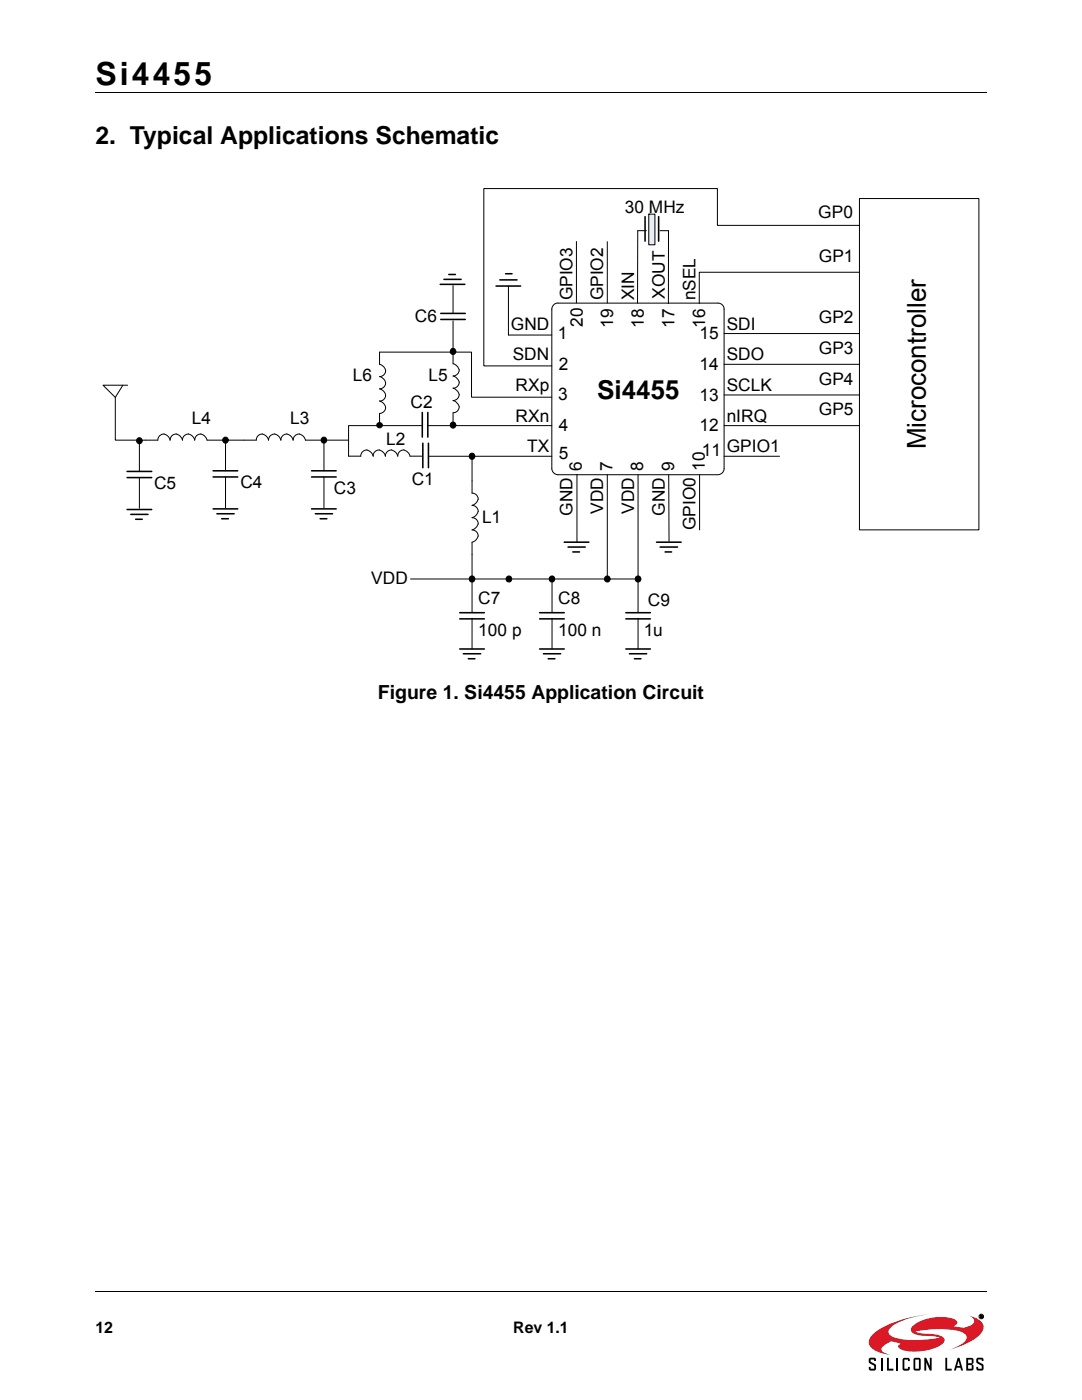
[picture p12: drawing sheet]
<svg xmlns="http://www.w3.org/2000/svg" width="216mm" height="279mm" viewBox="0 0 216 279" stroke-linecap="round" stroke-linejoin="round" font-family="sans-serif">
<path d="M19 18.4h177.8M19.1 257.8h177.8" fill="none" stroke="#000" stroke-width=".2"/>
<path d="M172.3 258.6h25v18.7h-25z" fill="#fff"/>
<path d="M174.3 266.1a21.4 21.4 0 0 1 9.7-3.6l1.5-.2a16.9 16.9 0 0 0-7.6 2.5 1.05 1.05 0 0 0-.6 1 1.05 1.05 0 0 0 .7 .9 17 17 0 0 0 8.9 .4l.6-.1a11.4 11.4 0 0 0-3.8-.5h-.4a1.42 1.42 0 0 1-1.6-1.2 2.83 2.83 0 0 1 1.9-1.6 9.2 9.2 0 0 1 7-.3 .65 .65 0 0 1 .4 .7 .65 .65 0 0 1-.7 .5l-.1 .1a4.3 4.3 0 0 0 3.3-.1 .97 .97 0 0 0 .9-.9 .97 .97 0 0 0-.8-1l-.3-.1 .5 .1a2.73 2.73 0 0 1 2.5 2.3 5.4 5.4 0 0 1-3.4 3.1l-3.8 1.4a6.3 6.3 0 0 0 3.8-2.3 1.39 1.39 0 0 0-1.4-1.5 21.1 21.1 0 0 0-8.9 0l1.1 .4a10.3 10.3 0 0 1 4.4 .7 .81 .81 0 0 1-.1 1.5 10.1 10.1 0 0 1-8.3 .9l-.5-.5 .5-.6-1.9-.4-.6 .3a1.81 1.81 0 0 0-1.3 1.4l.6 .6 1.2 .4-1.6-.3a3.4 3.4 0 0 1-2.7-2 2.19 2.19 0 0 1 .9-2z" fill="#da1826"/>
<g fill="none" stroke="#000" stroke-width=".2">
<path d="M195.6 262.5h.4l-.1 .2 .2 .3-.4-.2-.1 .2zM195.7 262.5l.3 .1-.3 .1z"/>
<circle cx="195.8" cy="262.7" r=".45"/>
</g>
<g fill="#000">
<path d="M173.5 271h.9l.4 .1v.5h-.4v-.3h-.7v.2v.2l1 .6 .1 .2v.7l-.2 .3h-1.1l-.1-.7h.3v.4h.7v-.6l-.1-.1a1.14 1.14 0 0 1-1-.7v-.5zM177 271h.4v2.2h.9v.3h-1.3zM180.1 271.2l.4-.2h.7l.3 .2v.4h-.3v-.3h-.7v1.9h.7v-.4h.3v.4l-.1 .3h-.9l-.4-.1zM184.4 271h.4l.7 1.6v-1.6h.4v2.5h-.4l-.7-1.6v1.6h-.4zM188.6 271h.4v2.2h.9v.3h-1.3zM195 271h.9l.3 .1v.5h-.3v-.3h-.7v.2v.2l1 .6 .1 .3v.6l-.2 .3h-1.1l-.2-.7h.4v.4h.7v-.6l-.2-.1a1.14 1.14 0 0 1-.9-.7v-.5z"/>
<path d="M182.3 271.2v2.1l.3 .2h.9l.2-.3v-2l-.3-.2h-.8zM182.6 271.3h.8v1.9h-.8z"/>
<path d="M191.1 271l-.8 2.5h.4l.2-.5h.7l.2 .5h.4l-.8-2.5zM191.3 271.6l.2 1h-.5z"/>
<path d="M192.8 271v2.5h1.3l.2-.3v-.7l-.3-.2 .3-.3-.1-.8-.3-.2zM193.2 271.3h.7v.8h-.7zM193.2 272.4h.7v.8h-.7z"/>
<path d="M195.6 262.5h.4l-.1 .2 .2 .3-.4-.2-.1 .2zM195.7 262.5v.2l.3-.1z"/>
</g>
<path d="M175.9 271v2.5M179 271v2.5" fill="none" stroke="#000" stroke-width=".36"/>
<path d="M20 37h175.9v95.3h-175.9z" fill="#fff"/>
<path d="M131.4 43.2v4.9" fill="none" stroke="#000" stroke-width=".31"/>
<path d="M129.5 42.7h1.2v6.2h-1.2z" fill="#e8eef7"/>
<g fill="none" stroke="#000" stroke-width=".2">
<path d="M171.5 39.6h23.8v66.1h-23.8zM90.4 57v5.5M101.5 57.1v9.8h8.6M115 48.2v12.3M121.2 48.2v12.3M129 46h-1.7l-.1 14.5M129.5 42.7h1.2v6.2h-1.2zM129.5 42.7h.1M131.7 46h1.7v14.6M171.5 54.3h-32v6.3M171.5 45h-28.3v-7.4h-46.7v35.4h13.6M24.5 76.9l-1.5 2.4v8.5h8.5a1.22 1.22 0 0 1 1.2-1.2 1.22 1.22 0 0 1 1.2 1.2 1.18 1.18 0 0 1 1-1.1 1.18 1.18 0 0 1 1.3 .7l.2 .4a1.18 1.18 0 0 1 1-1.1 1.18 1.18 0 0 1 1.3 .7l.1 .4a1.18 1.18 0 0 1 1-1.1 1.18 1.18 0 0 1 1.3 .7l.2 .4h9.8a1.17 1.17 0 0 1 1-1.2 1.17 1.17 0 0 1 1.3 .8l.2 .4a1.22 1.22 0 0 1 1.1-1.2 1.22 1.22 0 0 1 1.3 1.1v.1a1.17 1.17 0 0 1 1-1.2 1.17 1.17 0 0 1 1.3 .8l.2 .4a1.19 1.19 0 0 1 .9-1.1 1.19 1.19 0 0 1 1.4 .7l.1 .4h8.7"/>
<path d="M25.5 76.9h-4.9l2.4 2.4M90.4 64v8.6a1.23 1.23 0 0 1 1.1 1 1.23 1.23 0 0 1-.6 1.3l-.5 .1a1.24 1.24 0 0 1 1.1 1 1.24 1.24 0 0 1-.6 1.4l-.5 .1a1.25 1.25 0 0 1 1.1 1 1.25 1.25 0 0 1-.6 1.3l-.5 .1a1.27 1.27 0 0 1 1.1 1.8 1.13 1.13 0 0 1-1.1 .7v2.4M110.1 79.3h-16v-9h-18.4v2.4a1.24 1.24 0 0 1 1.2 1 1.24 1.24 0 0 1-.7 1.4l-.5 .1a1.24 1.24 0 0 1 1.2 1 1.24 1.24 0 0 1-.7 1.3l-.5 .1a1.25 1.25 0 0 1 1.2 1 1.25 1.25 0 0 1-.7 1.4h-.5a1.26 1.26 0 0 1 1.2 1 1.26 1.26 0 0 1-.7 1.4l-.5 .1v2.4M111.3 60.5l-.7 .2-.5 .9v31.9a1.26 1.26 0 0 0 1.2 1.2h32.1a1.25 1.25 0 0 0 1.1-1.2v-31.8a1.2 1.2 0 0 0-1.2-1.2h-32M144.5 78.8h27M144.5 72.7h27M144.5 66.6h27M27.8 88v6.1M27.8 95.3v6.1M45 87.8v6.2M45 95.2v6.1M64.6 87.8v6.2"/>
<path d="M64.6 95.2v6.1M84.3 84.9h-14.7v6.1h2.4a1.19 1.19 0 0 1 .9-1.2 1.19 1.19 0 0 1 1.4 .8l.2 .4a1.17 1.17 0 0 1 .9-1.2 1.17 1.17 0 0 1 1.3 .8l.2 .4a1.19 1.19 0 0 1 1-1.2 1.19 1.19 0 0 1 1.3 .8l.2 .4a1.17 1.17 0 0 1 .9-1.2 1.17 1.17 0 0 1 1.3 .8l.2 .4h2.5M85.4 84.9h24.7M85.5 91.1h24.6M94.2 91.1v7.3a1.16 1.16 0 0 1 1.2 1 1.16 1.16 0 0 1-.8 1.3l-.4 .2a1.18 1.18 0 0 1 1.2 .9 1.18 1.18 0 0 1-.8 1.4l-.4 .1a1.17 1.17 0 0 1 1.2 1 1.17 1.17 0 0 1-.8 1.3l-.4 .1a1.18 1.18 0 0 1 1.2 1 1.18 1.18 0 0 1-.8 1.3l-.4 .2v14M115.1 94.7v13.5M121.2 94.7v20.8M127.3 94.7v20.8h-45.4M133.4 94.7l.1 13.3M139.6 94.7v11M144.5 84.9h27M144.5 91.1h11.1"/>
<path d="M110.2 116v6.2M127.3 116v6.2M94.2 123.4v6.1M110.2 123.4v6.1M127.3 123.4v6.1"/>
<circle cx="90.4" cy="70.1" r=".58"/>
<circle cx="27.8" cy="88" r=".6"/>
<circle cx="45" cy="87.8" r=".58"/>
<circle cx="64.6" cy="87.8" r=".58"/>
<circle cx="75.7" cy="84.9" r=".54"/>
<circle cx="90.4" cy="84.8" r=".6"/>
<circle cx="94.1" cy="91.1" r=".6"/>
<circle cx="94.1" cy="115.5" r=".59"/>
<circle cx="101.5" cy="115.6" r=".59"/>
<circle cx="110.1" cy="115.5" r=".58"/>
<circle cx="121.1" cy="115.6" r=".59"/>
<circle cx="127.3" cy="115.6" r=".59"/>
</g>
<g fill="#000">
<circle cx="90.4" cy="70.1" r=".58"/>
<circle cx="27.8" cy="88" r=".6"/>
<circle cx="45" cy="87.8" r=".58"/>
<circle cx="64.6" cy="87.8" r=".58"/>
<circle cx="75.7" cy="84.9" r=".54"/>
<circle cx="90.4" cy="84.8" r=".6"/>
<circle cx="94.1" cy="91.1" r=".6"/>
<circle cx="94.1" cy="115.5" r=".59"/>
<circle cx="101.5" cy="115.6" r=".59"/>
<circle cx="110.1" cy="115.5" r=".58"/>
<circle cx="121.1" cy="115.6" r=".59"/>
<circle cx="127.3" cy="115.6" r=".59"/>
</g>
<g fill="none" stroke="#000" stroke-width=".31">
<path d="M87.8 56.7h5M88.6 55.8h3.4M89.6 54.8h1.3M99 57.1h4.9M99.7 55.9h3.5M100.9 54.6h1.3M128.7 43.2v4.9M87.9 62.5h4.9M87.9 63.8h4.9M25.4 95.3h4.9M25.4 94.1h4.9M42.5 95.2h4.9"/>
<path d="M42.5 94h4.9M62.2 95.2h4.9M62.2 94h4.9M84.3 82.3v4.9M84.4 88.5v4.8M85.4 82.3v4.9M85.5 88.5v4.8M25.4 101.7h4.9M26.1 102.7h3.4M27.1 103.6h1.3M42.5 101.6h4.9M43.3 102.5h3.4"/>
<path d="M44.2 103.5h1.4M62.2 101.6h4.9M62.9 102.5h3.5M63.9 103.5h1.3M112.6 108.2h4.9M113.3 109.2h3.5M114.3 110.2h1.3M131 108.2h4.9M131.7 109.2h3.5M132.7 110.2h1.3M91.7 123.5h4.9M91.7 122.3h4.9"/>
<path d="M91.7 129.5h4.9M92.5 130.5h3.4M93.5 131.5h1.3M107.7 123.5h4.9M107.7 122.3h4.9M107.7 129.5h4.9M108.4 130.5h3.5M109.4 131.5h1.3M124.9 123.5h4.9M124.9 122.3h4.9M124.9 129.5h4.9M125.6 130.5h3.4"/>
<path d="M126.6 131.5h1.3"/>
</g>
<text font-size="6.3" x="19" y="16.9">Si4455</text>
<g font-size="5.2">
<text x="119.2" y="79.7">Si4455</text>
<text x="184.7" y="89.7" transform="rotate(-90 184.7 89.7)">Microcontroller</text>
</g>
<text font-size="4.9" x="19" y="28.7">2. Typical Applications Schematic</text>
<text font-size="3.9" x="75.4" y="139.5">Figure 1. Si4455 Application Circuit</text>
<g font-size="3.4">
<text x="124.7" y="42.5">30 MHz</text>
<text x="163.3" y="43.6">GP0</text>
<text x="163.4" y="52.3">GP1</text>
<text x="114.3" y="59.9" transform="rotate(-90 114.3 59.9)">GPIO3</text>
<text x="120.4" y="59.9" transform="rotate(-90 120.4 59.9)">GPIO2</text>
<text x="126.5" y="59.9" transform="rotate(-90 126.5 59.9)">XIN</text>
<text x="132.6" y="59.6" transform="rotate(-90 132.6 59.6)">XOUT</text>
<text x="138.8" y="59.9" transform="rotate(-90 138.8 59.9)">nSEL</text>
<text x="82.8" y="64.2">C6</text>
<text x="101.9" y="65.8">GND</text>
<text x="116.3" y="65.3" transform="rotate(-90 116.3 65.3)">20</text>
<text x="122.3" y="65.4" transform="rotate(-90 122.3 65.4)">19</text>
<text x="128.5" y="65.4" transform="rotate(-90 128.5 65.4)">18</text>
<text x="134.6" y="65.4" transform="rotate(-90 134.6 65.4)">17</text>
<text x="140.7" y="65.4" transform="rotate(-90 140.7 65.4)">16</text>
<text x="145" y="65.8">SDI</text>
<text x="163.4" y="64.5">GP2</text>
<text x="102.3" y="71.9">SDN</text>
<text x="111.3" y="67.6">1</text>
<text x="139.6" y="67.8">15</text>
<text x="145" y="71.9">SDO</text>
<text x="163.4" y="70.7">GP3</text>
<text x="70.4" y="76">L6</text>
<text x="85.5" y="76">L5</text>
<text x="111.5" y="73.8">2</text>
<text x="139.6" y="73.9">14</text>
<text x="163.4" y="76.8">GP4</text>
<text x="81.9" y="81.5">C2</text>
<text x="102.9" y="78">RXp</text>
<text x="111.4" y="79.9">3</text>
<text x="139.6" y="80">13</text>
<text x="145" y="78">SCLK</text>
<text x="163.4" y="82.9">GP5</text>
<text x="38.3" y="84.6">L4</text>
<text x="57.9" y="84.6">L3</text>
<text x="77" y="88.9">L2</text>
<text x="102.9" y="84.1">RXn</text>
<text x="111.5" y="86">4</text>
<text x="139.6" y="86">12</text>
<text x="145" y="84.1">nIRQ</text>
<text x="105.2" y="90.3">TX</text>
<text x="111.5" y="91.5">5</text>
<text x="116.1" y="93.9" transform="rotate(-90 116.1 93.9)">6</text>
<text x="122.2" y="93.9" transform="rotate(-90 122.2 93.9)">7</text>
<text x="128.3" y="93.9" transform="rotate(-90 128.3 93.9)">8</text>
<text x="134.5" y="93.9" transform="rotate(-90 134.5 93.9)">9</text>
<text x="140.1" y="90.9">11</text>
<text x="140.6" y="94" transform="rotate(-90 140.6 94)">10</text>
<text x="145" y="90.3">GPIO1</text>
<text x="30.8" y="97.6">C5</text>
<text x="48" y="97.4">C4</text>
<text x="66.6" y="98.7">C3</text>
<text x="82.2" y="96.8">C1</text>
<text x="96.2" y="104.5">L1</text>
<text x="114.3" y="102.9" transform="rotate(-90 114.3 102.9)">GND</text>
<text x="120.4" y="102.5" transform="rotate(-90 120.4 102.5)">VDD</text>
<text x="126.5" y="102.5" transform="rotate(-90 126.5 102.5)">VDD</text>
<text x="132.6" y="102.9" transform="rotate(-90 132.6 102.9)">GND</text>
<text x="138.8" y="105.8" transform="rotate(-90 138.8 105.8)">GPIO0</text>
<text x="74.1" y="116.6">VDD</text>
<text x="95.4" y="120.5">C7</text>
<text x="111.4" y="120.5">C8</text>
<text x="129.3" y="120.9">C9</text>
<text x="95.4" y="127">100 p</text>
<text x="111.4" y="127">100 n</text>
<text x="128.4" y="127">1u</text>
</g>
<g font-size="3.2">
<text x="19" y="266">12</text>
<text x="102.4" y="266">Rev 1.1</text>
</g>
</svg>
